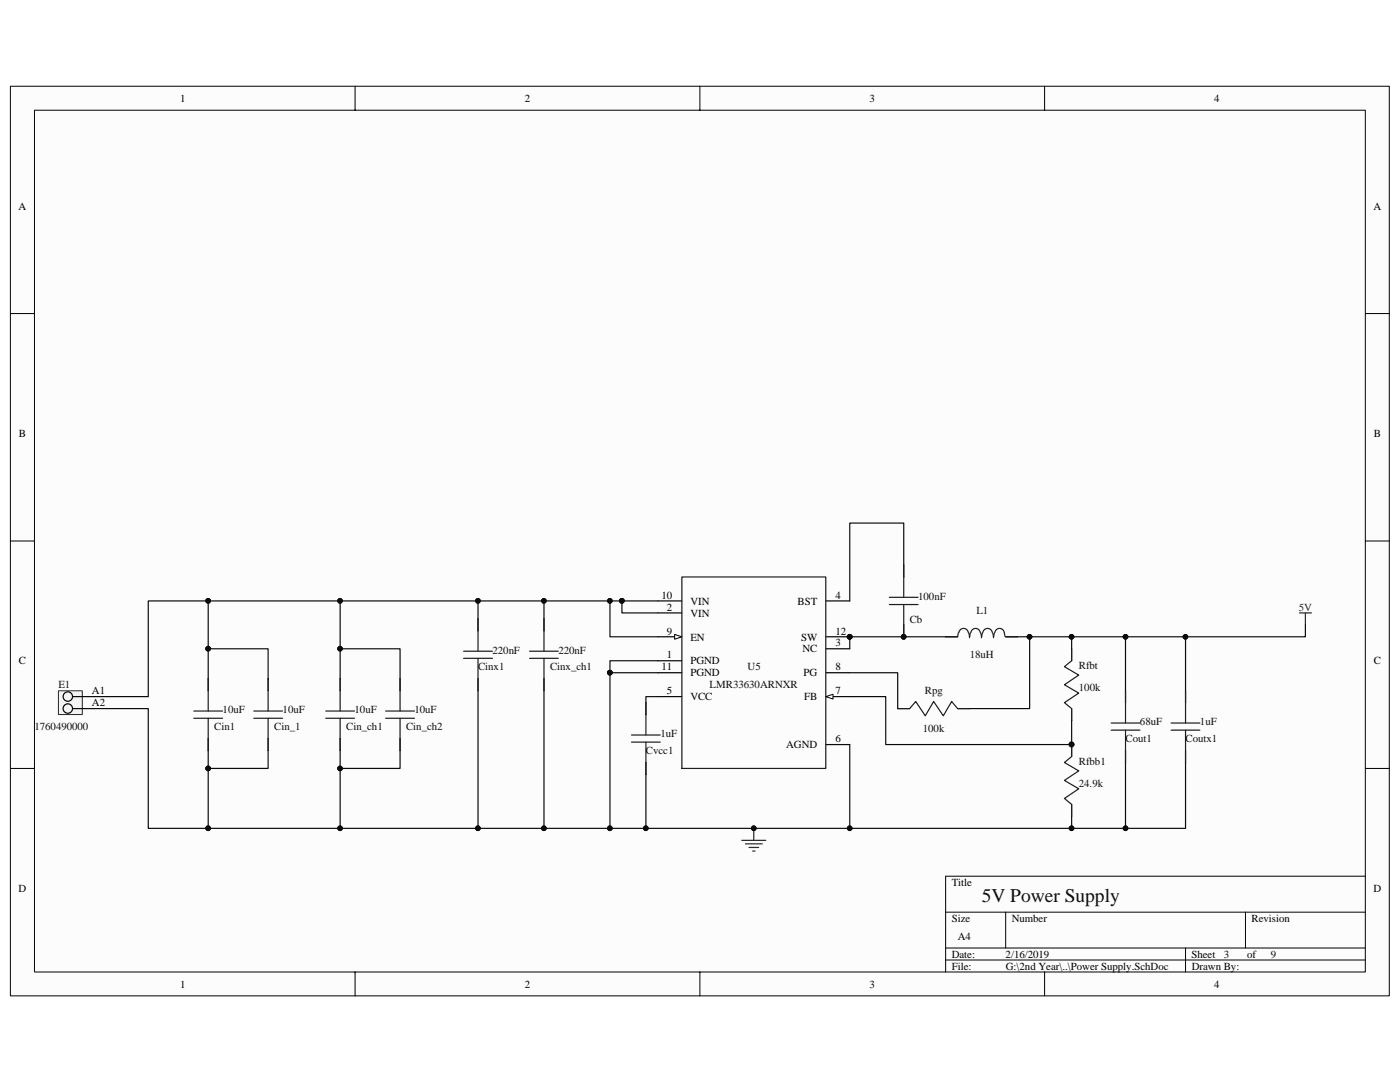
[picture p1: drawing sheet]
<svg xmlns="http://www.w3.org/2000/svg" width="279mm" height="216mm" viewBox="0 0 279 216" stroke-linecap="round" stroke-linejoin="round" font-family="sans-serif">
<path d="M2.1 17.2h275.2v181.5h-275.2z" fill="#fcfcfc"/>
<path d="M2.1 17.2h275.2v181.5h-275.2z" fill="none" stroke="#000" stroke-width=".2"/>
<path d="M6.9 22h265.6v172h-265.6z" fill="#fcfcfc"/>
<g fill="none" stroke="#000" stroke-width=".2">
<path d="M70.9 17.2v4.8M139.7 17.2v4.8M208.5 17.2v4.8M6.9 22h265.6v172h-265.6zM2.1 62.6h4.8M272.5 62.6h4.8M2.1 107.9h4.8M272.5 107.9h4.8M2.1 153.3h4.8M272.5 153.3h4.8M272.5 174.8h-83.8v19.2M70.9 194v4.7"/>
<path d="M139.7 194v4.7M188.7 182h83.8M188.7 189.2h83.8M188.7 191.6h83.8M200.7 182v7.2M208.5 194v4.7M236.6 189.2v4.8M248.6 182v7.2"/>
</g>
<g fill="none" stroke="#000" stroke-width=".24">
<path d="M164.8 119.9h4.8M41.6 135.4v2.4M95.4 123.5v2.4M95.4 135.4v2.4M108.6 123.5v2.4M108.6 135.4v2.4M131.3 131.8h4.8M131.3 122.3h4.8M131.3 139h4.8M164.8 129.5h4.8M164.8 139h4.8M188.7 127.1h2.4"/>
<path d="M200.7 127.1h2.4M213.9 129.5v2.3M41.6 147.4v2.4M164.8 148.6h4.8M213.9 141.4v2.4"/>
</g>
<g fill="none" stroke="#1c1c1c" stroke-width=".24">
<path d="M41.6 135.4v6.5M92.5 129.9h5.8M92.5 131.4h5.8M95.4 123.5v6.4M95.4 131.4v6.4M105.7 129.9h5.7M105.7 131.4h5.7M108.6 123.5v6.4M108.6 131.4v6.4M188.7 127.1h2.4M191.3 126.3l-.2 .7M192.3 125.4a.95 .95 0 0 0-.9 .8"/>
<path d="M192.4 125.4a.97 .97 0 0 1 .9 .8M193.3 126.3l.2 1M193.7 126.3l-.2 .7M194.7 125.4a.95 .95 0 0 0-.9 .8M194.8 125.4a.97 .97 0 0 1 .8 .8M195.7 126.3l.2 1M196.1 126.3l-.2 .7M197.1 125.4a.95 .95 0 0 0-.9 .8M197.1 125.4a.95 .95 0 0 1 .9 .8M198.1 126.3l.2 1M198.5 126.3l-.2 .7M199.5 125.4a.95 .95 0 0 0-1 .8"/>
<path d="M199.5 125.4a.95 .95 0 0 1 .9 .8M200.4 126.3l.2 .7M200.7 127.1h2.4M213.9 129.5v2.3l-1.5 1.2 2.9 1.7-2.9 1.9 2.9 1.7-2.9 1.9 1.5 1.2v2.4M38.7 141.9h5.7M38.7 143.3h5.7M41.6 143.3v6.5"/>
</g>
<path d="M164.8 139l1.4-.5v1z" fill="#fcfcfc"/>
<path d="M164.8 139l1.4-.5v1z" fill="none" stroke="#000" stroke-width=".2"/>
<path d="M131.3 127.1h4.8M164.8 134.2h4.8" fill="none" stroke="#000" stroke-width=".24"/>
<path d="M134.6 126.6l1.5 .5-1.5 .5z" fill="#fcfcfc"/>
<path d="M134.6 126.6l1.5 .5-1.5 .5z" fill="none" stroke="#000" stroke-width=".2"/>
<g fill="none" stroke="#000" stroke-width=".24">
<path d="M131.3 119.9h4.8M180.4 112.7v2.4M53.5 135.4v2.4M67.9 135.4v2.4M79.8 135.4v2.4M131.3 134.2h4.8M164.8 127.1h4.8M180.4 124.7v2.4M224.6 137.8v2.4M236.6 137.8v2.4M53.5 147.4v2.4M67.9 147.4v2.4"/>
<path d="M79.8 147.4v2.4M128.9 140.2v2.4M128.9 152.1v2.4M179.2 141.4h2.3M191.1 141.4h2.4M213.9 148.6v2.4M224.6 149.8v2.3M236.6 149.8v2.3M213.9 160.5v2.4"/>
</g>
<g fill="#0e0e0e" stroke="#0e0e0e" stroke-width=".2">
<circle cx="169.6" cy="127.1" r=".46"/>
<circle cx="213.8" cy="148.5" r=".46"/>
<circle cx="180.3" cy="127.1" r=".46"/>
<circle cx="150.4" cy="165.3" r=".46"/>
</g>
<g fill="none" stroke="#1c1c1c" stroke-width=".24">
<path d="M136.1 115.1h28.7v38.2h-28.7zM177.5 119.2h5.7M180.4 112.7v6.5M53.5 135.4v6.5M67.9 135.4v6.5M79.8 135.4v6.5M177.5 120.6h5.7M180.4 120.6v6.5M224.6 137.8v6.5M236.6 137.8v6.5M50.7 141.9h5.7M50.7 143.3h5.7"/>
<path d="M53.5 143.3v6.5M65 141.9h5.7M65 143.3h5.7M67.9 143.3v6.5M77 141.9h5.7M77 143.3h5.7M79.8 143.3v6.5M126 146.7h5.8M126 148.1h5.8M128.9 140.2v6.5M128.9 148.1v6.4M179.2 141.4h2.3l1.3-1.4 1.9 2.8 1.6-2.8 2 2.8 1.6-2.8 1.2 1.4h2.4"/>
<path d="M213.9 148.6v2.4l-1.5 1.1 2.9 1.7-2.9 1.9 2.9 1.7-2.9 1.9 1.5 1.2v2.4M221.8 144.3h5.7M221.8 145.7h5.7M224.6 145.7v6.4M233.7 144.3h5.8M233.7 145.7h5.8M236.6 145.7v6.4"/>
</g>
<path d="M148 167.7h4.8M148.8 168.4h3.3M149.5 169.1h1.9M150.2 169.8h.5M150.4 165.3v2.4" fill="none" stroke="#262626" stroke-width=".24"/>
<path d="M11.7 137.9h4.7v4.7h-4.7z" fill="#f5f5f5"/>
<path d="M11.7 137.8h4.7v4.8h-4.7z" fill="none" stroke="#262626" stroke-width=".2"/>
<g fill="none" stroke="#000" stroke-width=".24">
<path d="M14.5 139h4.3M14.5 141.4h4.3"/>
<circle cx="13.5" cy="139" r=".94"/>
<circle cx="13.5" cy="141.4" r=".94"/>
</g>
<g fill="none" stroke="#0e0e0e" stroke-width=".24">
<path d="M41.6 119.9v15.5M67.9 119.9v15.5M95.4 119.9v3.6M108.6 119.9v3.6M121.7 119.9v7.2h9.6M124.1 119.9v2.4h7.2M124.1 119.9h7.2M124.1 119.9h-94.5v19.1h-10.8M180.4 112.7v-8.3h-10.8v15.5M41.6 129.5h11.9v5.9M67.9 129.5h11.9v5.9M95.4 137.8v27.5"/>
<path d="M108.6 137.8v27.5M121.7 134.2v31.1M121.7 134.2h9.6M131.3 139h-2.4v1.2M131.3 131.8h-9.6v2.4M169.6 134.2h9.6v7.2M169.6 139h7.2v9.6h37.1v-4.8M188.7 127.1h-19.1v2.4M205.5 127.1v14.3h-12M213.9 127.1v2.4M224.6 127.1v10.7M236.6 127.1v10.7"/>
<path d="M260.5 124.7v2.4h-57.4M18.8 141.4h10.8v23.9h207v-13.2M41.6 149.8v15.5M53.5 149.8v3.5h-11.9M67.9 149.8v15.5M79.8 149.8v3.5h-11.9M128.9 154.5v10.8M169.6 148.6v16.7M224.6 152.1v13.2M213.9 162.9v2.4"/>
</g>
<g fill="#0e0e0e" stroke="#0e0e0e" stroke-width=".2">
<circle cx="169.6" cy="127.1" r=".46"/>
<circle cx="121.7" cy="165.3" r=".46"/>
<circle cx="121.7" cy="134.2" r=".46"/>
<circle cx="121.7" cy="119.9" r=".46"/>
<circle cx="205.5" cy="127.1" r=".46"/>
<circle cx="41.5" cy="153.3" r=".47"/>
<circle cx="41.5" cy="165.3" r=".47"/>
<circle cx="41.5" cy="129.4" r=".47"/>
<circle cx="41.5" cy="119.9" r=".47"/>
<circle cx="67.9" cy="153.3" r=".46"/>
<circle cx="67.9" cy="165.3" r=".46"/>
<circle cx="67.9" cy="129.4" r=".47"/>
<circle cx="67.9" cy="119.9" r=".46"/>
<circle cx="95.4" cy="165.3" r=".46"/>
<circle cx="95.4" cy="119.9" r=".46"/>
<circle cx="108.5" cy="165.3" r=".46"/>
<circle cx="108.5" cy="119.9" r=".46"/>
<circle cx="124.1" cy="119.9" r=".46"/>
<circle cx="128.9" cy="165.3" r=".46"/>
<circle cx="169.6" cy="165.3" r=".46"/>
<circle cx="180.3" cy="127.1" r=".46"/>
<circle cx="213.8" cy="127.1" r=".46"/>
<circle cx="213.8" cy="165.3" r=".46"/>
<circle cx="224.6" cy="165.3" r=".46"/>
<circle cx="224.6" cy="127.1" r=".46"/>
<circle cx="236.6" cy="127.1" r=".46"/>
<circle cx="213.8" cy="148.5" r=".46"/>
<circle cx="150.4" cy="165.3" r=".46"/>
</g>
<path d="M259.3 122.3h2.4M260.5 122.3v2.4" fill="none" stroke="#262626" stroke-width=".24"/>
<text font-size="3.9" fill="#0e0e0e" x="195.9" y="180">5V Power Supply</text>
<g font-size="2.2">
<text x="35.9" y="20.3">1</text>
<text x="104.7" y="20.3">2</text>
<text x="173.5" y="20.3">3</text>
<text x="242.3" y="20.3">4</text>
<text x="3.7" y="41.8">A</text>
<text x="274.1" y="41.8">A</text>
<text x="3.7" y="87.2">B</text>
<text x="274.2" y="87.2">B</text>
<text x="132" y="119.4">10</text>
<text x="166.7" y="119.4">4</text>
<text x="133.1" y="121.8">2</text>
<text x="137.8" y="123">VIN</text>
<text x="137.8" y="120.6">VIN</text>
<text x="159.2" y="120.6">BST</text>
<text x="133.1" y="131.4">1</text>
<text x="133.1" y="126.6">9</text>
<text x="137.8" y="127.8">EN</text>
<text x="159.9" y="127.8">SW</text>
<text x="160.1" y="130.2">NC</text>
<text x="166.7" y="129">3</text>
<text x="166.7" y="126.6">12</text>
<text x="3.7" y="132.6">C</text>
<text x="132" y="133.8">11</text>
<text x="137.8" y="132.6">PGND</text>
<text x="137.8" y="135">PGND</text>
<text x="160.4" y="135">PG</text>
<text x="166.7" y="133.8">8</text>
<text x="274.2" y="132.6">C</text>
<text x="18.4" y="138.6">A1</text>
<text x="18.4" y="140.9">A2</text>
<text x="133.1" y="138.6">5</text>
<text x="137.8" y="139.7">VCC</text>
<text x="160.5" y="139.7">FB</text>
<text x="166.7" y="138.6">7</text>
<text x="156.9" y="149.3">AGND</text>
<text x="166.7" y="148.1">6</text>
<text x="3.7" y="178">D</text>
<text x="189.9" y="176.8">Title</text>
<text x="274.1" y="178">D</text>
<text x="189.9" y="183.9">Size</text>
<text x="201.9" y="183.9">Number</text>
<text x="249.8" y="183.9">Revision</text>
<text x="189.9" y="191.1">Date:</text>
<text x="191.1" y="187.5">A4</text>
<text x="200.7" y="191.1">2/16/2019</text>
<text x="237.8" y="191.1">Sheet</text>
<text x="248.9" y="191.1">of</text>
<text x="35.9" y="197.1">1</text>
<text x="104.7" y="197.1">2</text>
<text x="173.5" y="197.1">3</text>
<text x="189.9" y="193.5">File:</text>
<text x="200.7" y="193.5">G:\2nd Year\..\Power Supply.SchDoc</text>
<text x="237.8" y="193.5">Drawn By:</text>
<text x="242.3" y="197.1">4</text>
</g>
<g font-size="2.2" fill="#0e0e0e">
<text x="183.2" y="119.7">100nF</text>
<text x="181.6" y="124.2">Cb</text>
<text x="194.9" y="122.6">L1</text>
<text x="98.3" y="130.4">220nF</text>
<text x="111.4" y="130.4">220nF</text>
<text x="193.5" y="131.4">18uH</text>
<text x="11.6" y="137.4">E1</text>
<text x="95.4" y="133.8">Cinx1</text>
<text x="109.8" y="133.8">Cinx_ch1</text>
<text x="141.6" y="137.4">LMR33630ARNXR</text>
<text x="149.2" y="133.8">U5</text>
<text x="215.3" y="137.8">100k</text>
<text x="215.3" y="133.5">Rfbt</text>
<text x="44.4" y="142.4">10uF</text>
<text x="56.4" y="142.4">10uF</text>
<text x="70.8" y="142.4">10uF</text>
<text x="82.7" y="142.4">10uF</text>
<text x="184.6" y="138.6">Rpg</text>
<text x="6.9" y="145.7">1760490000</text>
<text x="42.8" y="145.7">Cin1</text>
<text x="54.7" y="145.7">Cin_1</text>
<text x="69.1" y="145.7">Cin_ch1</text>
<text x="81" y="145.7">Cin_ch2</text>
<text x="131.8" y="147.2">1uF</text>
<text x="184.2" y="146">100k</text>
<text x="224.6" y="148.1">Cout1</text>
<text x="227.5" y="144.8">68uF</text>
<text x="236.6" y="148.1">Coutx1</text>
<text x="239.5" y="144.8">1uF</text>
<text x="128.9" y="150.5">Cvcc1</text>
<text x="215.3" y="152.7">Rfbb1</text>
<text x="215.3" y="157">24.9k</text>
<text x="244.3" y="191.1">3</text>
<text x="253.6" y="191.1">9</text>
</g>
<text font-size="2.2" fill="#262626" x="259.2" y="121.8">5V</text>
</svg>
